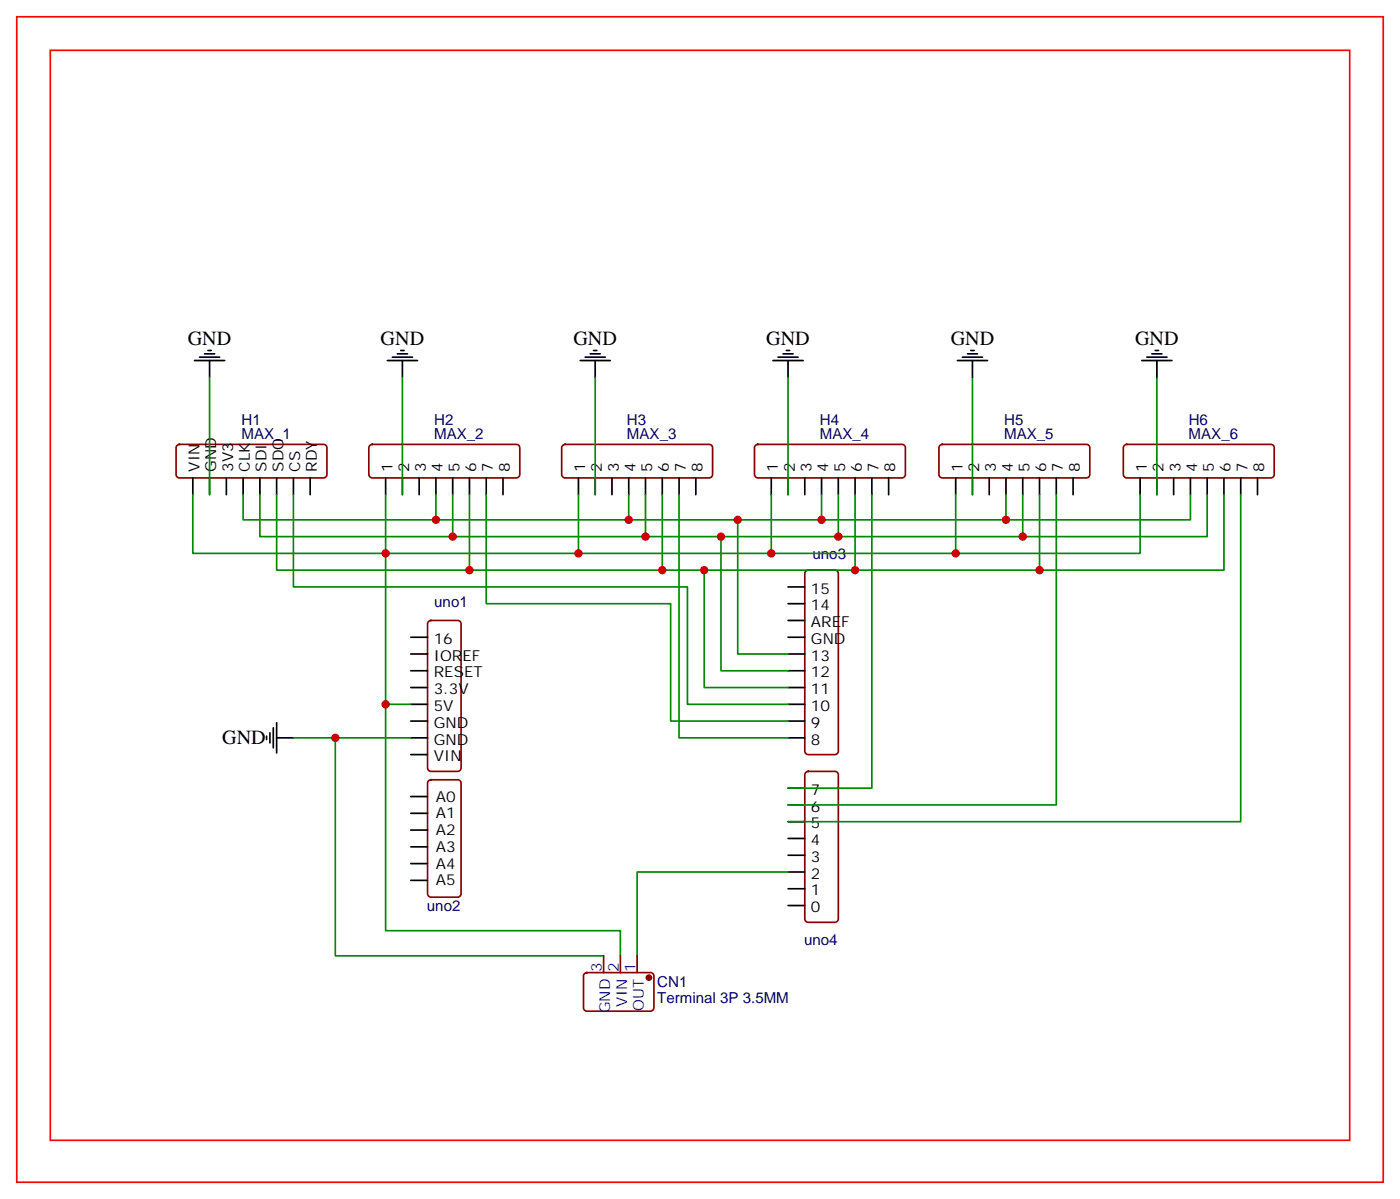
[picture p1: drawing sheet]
<svg xmlns="http://www.w3.org/2000/svg" width="295mm" height="252mm" viewBox="0 0 295 252" stroke-linecap="round" stroke-linejoin="round" font-family="sans-serif">
<g fill="none" stroke="#870000" stroke-width=".35">
<path d="M37.3 93.7l.4-.2h30.4a.71 .71 0 0 1 .7 .7v5.6a.76 .76 0 0 1-.7 .7h-30.4a.76 .76 0 0 1-.7-.7v-5.6zM77.8 93.7l.5-.2h30.4a.71 .71 0 0 1 .7 .7v5.6a.76 .76 0 0 1-.7 .7h-30.4a.76 .76 0 0 1-.7-.7v-5.6zM118.4 93.7l.5-.2h30.3a.71 .71 0 0 1 .7 .7v5.6a.76 .76 0 0 1-.7 .7h-30.3a.76 .76 0 0 1-.7-.7v-5.6zM159 93.7l.5-.2h30.3a.71 .71 0 0 1 .7 .7v5.6a.76 .76 0 0 1-.7 .7h-30.3a.76 .76 0 0 1-.8-.7v-5.6zM197.8 93.7l.5-.2h30.3a.71 .71 0 0 1 .7 .7v5.6a.76 .76 0 0 1-.7 .7h-30.3a.76 .76 0 0 1-.7-.7v-5.6zM236.6 93.7l.5-.2h30.3a.71 .71 0 0 1 .7 .7v5.6a.76 .76 0 0 1-.7 .7h-30.3a.76 .76 0 0 1-.7-.7v-5.6zM90.2 130.7l.5-.2h5.6a.71 .71 0 0 1 .7 .7v30.4a.76 .76 0 0 1-.7 .7h-5.6a.76 .76 0 0 1-.7-.7v-30.4zM169.6 120.2l.4-.3h5.7a.71 .71 0 0 1 .7 .7v37.4a.76 .76 0 0 1-.7 .8h-5.7a.76 .76 0 0 1-.7-.8v-37.4zM90.2 164.2l.5-.2h5.6a.71 .71 0 0 1 .7 .7v23.3a.76 .76 0 0 1-.7 .7h-5.6a.76 .76 0 0 1-.7-.7v-23.3zM169.6 162.5l.4-.2h5.7a.71 .71 0 0 1 .7 .7v30.3a.76 .76 0 0 1-.7 .7h-5.7a.76 .76 0 0 1-.7-.7v-30.3zM123 204.8l.5-.2h13.4a.71 .71 0 0 1 .7 .7v6.7a.76 .76 0 0 1-.7 .7h-13.4a.76 .76 0 0 1-.7-.7v-6.7zM127 201.1v3.5"/>
<path d="M130.5 201.1v3.5M134.1 201.1v3.5"/>
</g>
<g fill="none" stroke="#000" stroke-width=".35">
<path d="M40.9 75.8h6.4M42 75.1h4.2M43 74.4h2.2M43.7 73.7h.7M44.1 75.8v3.6M81.5 75.8h6.3M82.5 75.1h4.3M83.6 74.4h2.1M84.3 73.7h.7M84.7 75.8v3.6M122.1 75.8h6.3M123.1 75.1h4.3"/>
<path d="M124.2 74.4h2.1M124.9 73.7h.7M125.2 75.8v3.6M162.6 75.8h6.4M163.7 75.1h4.2M164.7 74.4h2.2M165.5 73.7h.7M165.8 75.8v3.6M201.4 75.8h6.4M202.5 75.1h4.2M203.6 74.4h2.1M204.3 73.7h.7"/>
<path d="M204.6 75.8v3.6M240.2 75.8h6.4M241.3 75.1h4.2M242.4 74.4h2.1M243.1 73.7h.7M243.4 75.8v3.6M40.6 100.5v3.6M44.1 100.5v3.6M47.6 100.5v3.6M51.2 100.5v3.6M54.7 100.5v3.6M58.2 100.5v3.6"/>
<path d="M61.7 100.5v3.6M65.3 100.5v3.6M81.1 100.5v3.6M84.7 100.5v3.6M88.2 100.5v3.6M91.7 100.5v3.6M95.2 100.5v3.6M98.8 100.5v3.6M102.3 100.5v3.6M105.8 100.5v3.6M121.7 100.5v3.6M125.2 100.5v3.6"/>
<path d="M128.8 100.5v3.6M132.3 100.5v3.6M135.8 100.5v3.6M139.3 100.5v3.6M142.9 100.5v3.6M146.4 100.5v3.6M162.3 100.5v3.6M165.8 100.5v3.6M169.3 100.5v3.6M172.9 100.5v3.6M176.4 100.5v3.6M179.9 100.5v3.6"/>
<path d="M183.4 100.5v3.6M187 100.5v3.6M201.1 100.5v3.6M204.6 100.5v3.6M208.1 100.5v3.6M211.7 100.5v3.6M215.2 100.5v3.6M218.7 100.5v3.6M222.2 100.5v3.6M225.8 100.5v3.6M239.9 100.5v3.6M243.4 100.5v3.6"/>
<path d="M246.9 100.5v3.6M250.5 100.5v3.6M254 100.5v3.6M257.5 100.5v3.6M261.1 100.5v3.6M264.6 100.5v3.6M86.4 137.6h3.6M86.4 134.1h3.6M165.8 137.6h3.5M165.8 134.1h3.5M165.8 130.5h3.5M165.8 127h3.5"/>
<path d="M165.8 123.5h3.5M56.1 154.9v.7M56.8 154.2v2.1M57.5 153.1v4.2M58.2 155.2h3.5M58.2 152v6.4M86.4 155.2h3.6M86.4 151.7h3.6M86.4 148.2h3.6M86.4 144.6h3.6M86.4 141.1h3.6M86.4 158.8h3.6"/>
<path d="M165.8 155.2h3.5M165.8 151.7h3.5M165.8 148.2h3.5M165.8 144.6h3.5M165.8 141.1h3.5M86.4 167.6h3.6M86.4 171.1h3.6M86.4 174.6h3.6M86.4 178.2h3.6M165.8 179.9h3.5M165.8 176.4h3.5M165.8 172.9h3.5"/>
<path d="M165.8 169.3h3.5M165.8 165.8h3.5M86.4 181.7h3.6M86.4 185.2h3.6M165.8 190.5h3.5M165.8 187h3.5M165.8 183.4h3.5"/>
</g>
<g fill="none" stroke="#008700" stroke-width=".35">
<path d="M44.1 79.4v24.7M84.7 79.4v24.7M125.2 79.4v24.7M165.8 79.4v24.7M204.6 79.4v24.7M243.4 79.4v24.7M40.6 104.1v12.3h81.1v-12.3M51.2 104.1v5.3h104v28.2h10.6M54.7 104.1v8.8h97v28.2h14.1M58.2 104.1v15.8h90v24.7h17.6M61.7 104.1v19.4h82.9v24.7h21.2M81.1 104.1v44.1h5.3"/>
<path d="M91.7 104.1v5.3M95.2 104.1v8.8M98.8 104.1v15.8M102.3 104.1v22.9h38.8v24.7h24.7M132.3 104.1v5.3M135.8 104.1v8.8M139.3 104.1v15.8M142.9 104.1v51.1h22.9M162.3 104.1v12.3h-40.6M172.9 104.1v5.3h-17.7M176.4 104.1v8.8h-24.7M179.9 104.1v15.8h-31.7"/>
<path d="M183.4 104.1v61.7h-17.6M201.1 104.1v12.3h-38.8M211.7 104.1v5.3h-38.8M215.2 104.1v8.8h-38.8M218.7 104.1v15.8h-38.8M222.2 104.1v65.2h-56.4M239.9 104.1v12.3h-38.8M250.5 104.1v5.3h-38.8M254 104.1v8.8h-38.8M257.5 104.1v15.8h-38.8M261.1 104.1v68.8h-95.3M61.7 155.2h24.7"/>
<path d="M70.6 155.2v45.9h56.4M81.1 148.2v47.6h49.4v5.3M165.8 183.4h-31.7v17.7"/>
</g>
<circle cx="136.5" cy="205.7" r=".53" fill="#870000" stroke="#870000" stroke-width=".35"/>
<g fill="#c00">
<circle cx="81.1" cy="116.4" r=".88"/>
<circle cx="121.7" cy="116.4" r=".88"/>
<circle cx="70.6" cy="155.2" r=".88"/>
<circle cx="91.7" cy="109.4" r=".88"/>
<circle cx="132.3" cy="109.4" r=".88"/>
<circle cx="155.2" cy="109.4" r=".88"/>
<circle cx="95.3" cy="112.9" r=".88"/>
<circle cx="135.8" cy="112.9" r=".88"/>
<circle cx="151.7" cy="112.9" r=".88"/>
<circle cx="98.8" cy="119.9" r=".88"/>
<circle cx="139.3" cy="119.9" r=".88"/>
<circle cx="148.2" cy="119.9" r=".88"/>
<circle cx="81.1" cy="148.2" r=".88"/>
<circle cx="179.9" cy="119.9" r=".88"/>
<circle cx="218.7" cy="119.9" r=".88"/>
<circle cx="176.4" cy="112.9" r=".88"/>
<circle cx="215.2" cy="112.9" r=".88"/>
<circle cx="172.9" cy="109.4" r=".88"/>
<circle cx="211.7" cy="109.4" r=".88"/>
<circle cx="162.3" cy="116.4" r=".88"/>
<circle cx="201.1" cy="116.4" r=".88"/>
</g>
<path d="M3.5 3.5h287.5v245.2h-287.5zM10.6 10.6h273.4v229.3h-273.4z" fill="none" stroke="#f00" stroke-width=".35"/>
<g font-size="4.2">
<text x="39.5" y="72.5">GND</text>
<text x="80.1" y="72.5">GND</text>
<text x="120.7" y="72.5">GND</text>
<text x="161.2" y="72.5">GND</text>
<text x="200" y="72.5">GND</text>
<text x="238.8" y="72.5">GND</text>
<text x="46.7" y="156.6">GND</text>
</g>
<g font-size="3.2" fill="#000080">
<text x="50.8" y="89.5">H1</text>
<text x="91.4" y="89.5">H2</text>
<text x="131.9" y="89.5">H3</text>
<text x="172.5" y="89.5">H4</text>
<text x="211.3" y="89.5">H5</text>
<text x="250.1" y="89.5">H6</text>
<text x="50.8" y="92.4">MAX_1</text>
<text x="91.4" y="92.4">MAX_2</text>
<text x="131.9" y="92.4">MAX_3</text>
<text x="172.5" y="92.4">MAX_4</text>
<text x="211.3" y="92.4">MAX_5</text>
<text x="250.1" y="92.4">MAX_6</text>
<text x="171" y="117.5">uno3</text>
<text x="91.4" y="127.7">uno1</text>
<text x="89.8" y="191.6">uno2</text>
<text x="169.2" y="198.7">uno4</text>
<text x="138.3" y="207.7">CN1</text>
<text x="138.3" y="210.9">Terminal 3P 3.5MM</text>
</g>
<g font-size="3.2">
<text x="42" y="99.2" transform="rotate(-90 42 99.2)">VIN</text>
<text x="45.5" y="99.2" transform="rotate(-90 45.5 99.2)">GND</text>
<text x="49" y="99.2" transform="rotate(-90 49 99.2)">3V3</text>
<text x="52.6" y="99.2" transform="rotate(-90 52.6 99.2)">CLK</text>
<text x="56.1" y="99.2" transform="rotate(-90 56.1 99.2)">SDI</text>
<text x="59.6" y="99.2" transform="rotate(-90 59.6 99.2)">SDO</text>
<text x="63.1" y="99.2" transform="rotate(-90 63.1 99.2)">CS</text>
<text x="66.7" y="99.2" transform="rotate(-90 66.7 99.2)">RDY</text>
<text x="82.5" y="99.2" transform="rotate(-90 82.5 99.2)">1</text>
<text x="86.1" y="99.2" transform="rotate(-90 86.1 99.2)">2</text>
<text x="89.6" y="99.2" transform="rotate(-90 89.6 99.2)">3</text>
<text x="93.1" y="99.2" transform="rotate(-90 93.1 99.2)">4</text>
<text x="96.7" y="99.2" transform="rotate(-90 96.7 99.2)">5</text>
<text x="100.2" y="99.2" transform="rotate(-90 100.2 99.2)">6</text>
<text x="103.7" y="99.2" transform="rotate(-90 103.7 99.2)">7</text>
<text x="107.2" y="99.2" transform="rotate(-90 107.2 99.2)">8</text>
<text x="123.1" y="99.2" transform="rotate(-90 123.1 99.2)">1</text>
<text x="126.6" y="99.2" transform="rotate(-90 126.6 99.2)">2</text>
<text x="130.2" y="99.2" transform="rotate(-90 130.2 99.2)">3</text>
<text x="133.7" y="99.2" transform="rotate(-90 133.7 99.2)">4</text>
<text x="137.2" y="99.2" transform="rotate(-90 137.2 99.2)">5</text>
<text x="140.8" y="99.2" transform="rotate(-90 140.8 99.2)">6</text>
<text x="144.3" y="99.2" transform="rotate(-90 144.3 99.2)">7</text>
<text x="147.8" y="99.2" transform="rotate(-90 147.8 99.2)">8</text>
<text x="163.7" y="99.2" transform="rotate(-90 163.7 99.2)">1</text>
<text x="167.2" y="99.2" transform="rotate(-90 167.2 99.2)">2</text>
<text x="170.7" y="99.2" transform="rotate(-90 170.7 99.2)">3</text>
<text x="174.3" y="99.2" transform="rotate(-90 174.3 99.2)">4</text>
<text x="177.8" y="99.2" transform="rotate(-90 177.8 99.2)">5</text>
<text x="181.3" y="99.2" transform="rotate(-90 181.3 99.2)">6</text>
<text x="184.9" y="99.2" transform="rotate(-90 184.9 99.2)">7</text>
<text x="188.4" y="99.2" transform="rotate(-90 188.4 99.2)">8</text>
<text x="202.5" y="99.2" transform="rotate(-90 202.5 99.2)">1</text>
<text x="206" y="99.2" transform="rotate(-90 206 99.2)">2</text>
<text x="209.5" y="99.2" transform="rotate(-90 209.5 99.2)">3</text>
<text x="213.1" y="99.2" transform="rotate(-90 213.1 99.2)">4</text>
<text x="216.6" y="99.2" transform="rotate(-90 216.6 99.2)">5</text>
<text x="220.1" y="99.2" transform="rotate(-90 220.1 99.2)">6</text>
<text x="223.7" y="99.2" transform="rotate(-90 223.7 99.2)">7</text>
<text x="227.2" y="99.2" transform="rotate(-90 227.2 99.2)">8</text>
<text x="241.3" y="99.2" transform="rotate(-90 241.3 99.2)">1</text>
<text x="244.8" y="99.2" transform="rotate(-90 244.8 99.2)">2</text>
<text x="248.4" y="99.2" transform="rotate(-90 248.4 99.2)">3</text>
<text x="251.9" y="99.2" transform="rotate(-90 251.9 99.2)">4</text>
<text x="255.4" y="99.2" transform="rotate(-90 255.4 99.2)">5</text>
<text x="258.9" y="99.2" transform="rotate(-90 258.9 99.2)">6</text>
<text x="262.5" y="99.2" transform="rotate(-90 262.5 99.2)">7</text>
<text x="266" y="99.2" transform="rotate(-90 266 99.2)">8</text>
<text x="170.6" y="124.9">15</text>
<text x="170.6" y="131.9">AREF</text>
<text x="170.6" y="128.4">14</text>
<text x="91.3" y="135.5">16</text>
<text x="170.6" y="135.5">GND</text>
<text x="91.3" y="139">IOREF</text>
<text x="91.3" y="142.5">RESET</text>
<text x="170.6" y="142.5">12</text>
<text x="170.6" y="139">13</text>
<text x="91.3" y="146">3.3V</text>
<text x="91.3" y="149.6">5V</text>
<text x="170.6" y="149.6">10</text>
<text x="170.6" y="146">11</text>
<text x="91.3" y="153.1">GND</text>
<text x="170.6" y="153.1">9</text>
<text x="91.3" y="156.6">GND</text>
<text x="91.3" y="160.2">VIN</text>
<text x="170.6" y="156.6">8</text>
<text x="170.6" y="167.2">7</text>
<text x="91.7" y="168.6">A0</text>
<text x="91.7" y="172.2">A1</text>
<text x="170.6" y="170.7">6</text>
<text x="91.7" y="175.7">A2</text>
<text x="91.7" y="179.2">A3</text>
<text x="170.6" y="177.8">4</text>
<text x="170.6" y="174.3">5</text>
<text x="91.7" y="182.7">A4</text>
<text x="170.6" y="184.9">2</text>
<text x="170.6" y="181.3">3</text>
<text x="91.7" y="186.3">A5</text>
<text x="170.6" y="191.9">0</text>
<text x="170.6" y="188.4">1</text>
</g>
<g font-size="3.2" fill="#00f">
<text x="126.6" y="204.4" transform="rotate(-90 126.6 204.4)">3</text>
<text x="130.2" y="204.4" transform="rotate(-90 130.2 204.4)">2</text>
<text x="133.7" y="204.4" transform="rotate(-90 133.7 204.4)">1</text>
<text x="128.4" y="213.2" transform="rotate(-90 128.4 213.2)">GND</text>
<text x="131.9" y="211.8" transform="rotate(-90 131.9 211.8)">VIN</text>
<text x="135.5" y="212.7" transform="rotate(-90 135.5 212.7)">OUT</text>
</g>
</svg>
